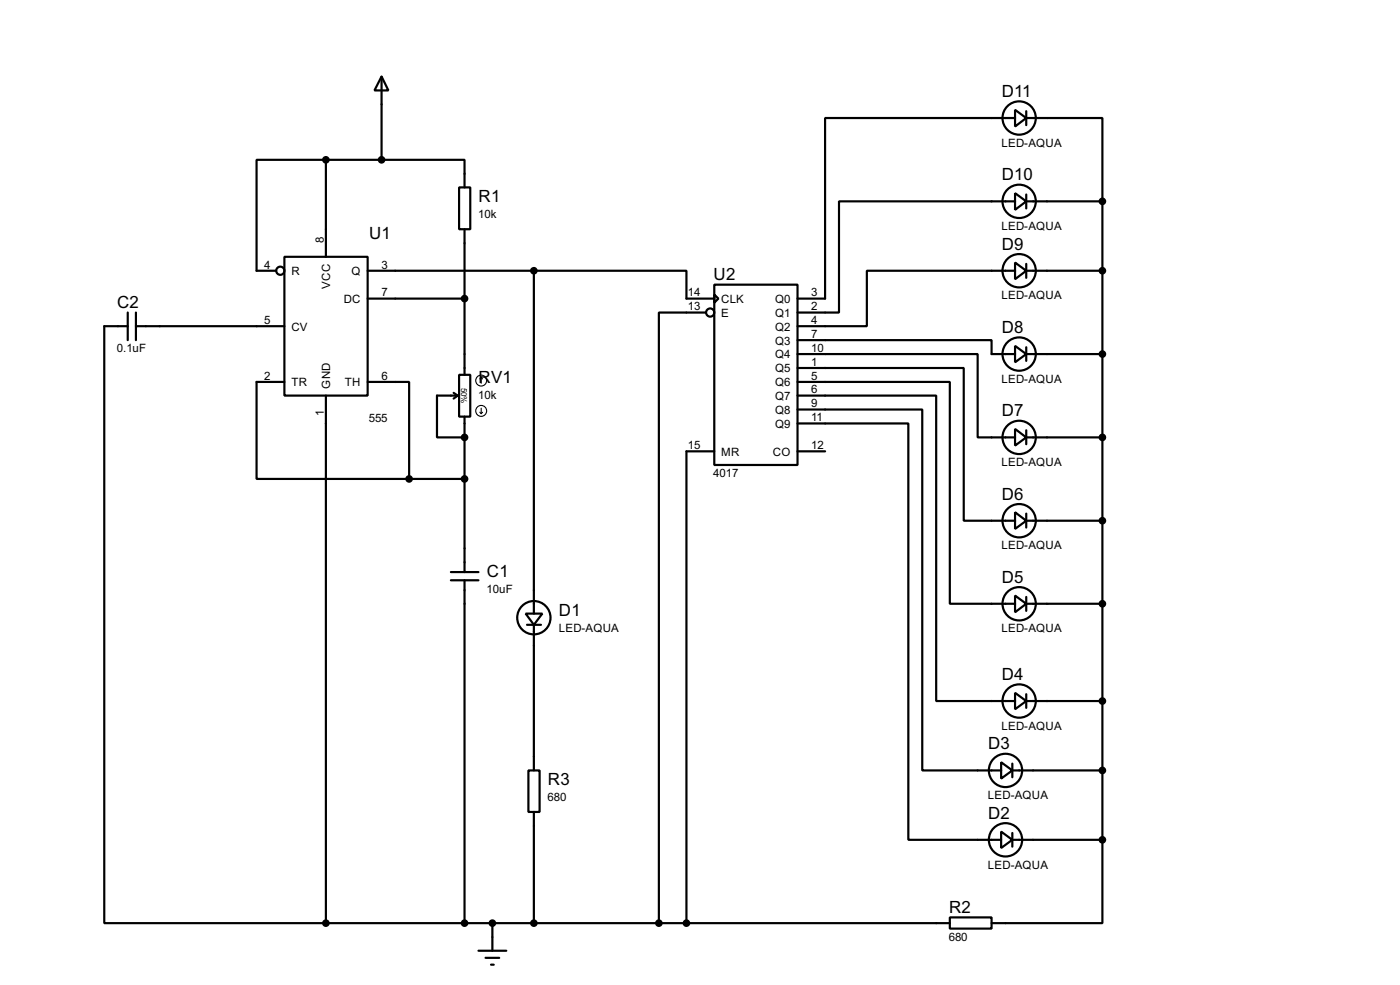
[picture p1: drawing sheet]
<svg xmlns="http://www.w3.org/2000/svg" width="256mm" height="180mm" viewBox="0 0 256 180" stroke-linecap="round" stroke-linejoin="round" font-family="sans-serif">
<g fill="none" stroke="#000" stroke-width=".4">
<path d="M69.9 14l1.3 2.6h-2.6zM69.9 14v15.3M59.7 29.3h-12.7v20.3h3.6M59.7 29.3v17.7M59.7 29.3h10.2M69.9 29.3h15.2v5M84.1 34.3h2.1v7.7h-2.1zM186 35.4l2 1.5-2 1.5zM186 20.1l2 1.5-2 1.6zM186 36.9h-32.3v20.3h-7.6M186 21.6h-34.8v33.1h-5.1M188 21.6h14v15.3"/>
<path d="M188 36.9h14M188 20.4v2.5M188 35.6v2.6M202 36.9v116.8M23.4 59.7h-4.3v109.3h40.6M23.4 57.2v5.1M24.9 59.7h27.2M24.9 57.2v5.1M52.1 47h15.3v25.4h-15.3zM67.4 49.6h30.4M67.4 54.7h17.7M85.1 42v26.6"/>
<path d="M97.8 49.6h28v5.1h5.1M97.8 49.6v62.7M129.3 57.2h-8.6v111.8M130.9 52.1h15.2v33h-15.2zM130.9 53.9l.7 .8-.7 .7zM186 48.1l2 1.5-2 1.5zM186 49.6h-27.2v10.1h-12.7M188 49.6h14M188 48.3v2.6M52.1 69.9h-5.1v17.8h28M59.7 72.4v96.6M67.4 69.9h7.6v17.8"/>
<path d="M83.1 71.9l.8 .5M83.9 72.4h-3.8v7.7h5M83.9 72.4l-.8 .6M84.1 68.6h2.1v7.7h-2.1zM85.1 76.3v28.4M146.1 77.5h20.3v76.2h17M146.1 75h22.9v66h14.4M146.1 72.4h25.4v55.9h14.5M146.1 69.9h27.9v40.6h12M146.1 67.4h30.5v27.9h9.4M146.1 64.8h33v15.3h6.9M146.1 62.3h35.6v2.5h4.3"/>
<path d="M186 78.5l2 1.6-2 1.5zM186 63.3l2 1.5-2 1.5zM188 64.8h14M188 63.6v2.5M188 78.8v2.5M75 87.7h10.1M130.9 82.6h-5.1v86.4M146.1 82.6h5.1M186 93.8l2 1.5-2 1.5zM188 80.1h14M188 95.3h14M188 94v2.6"/>
<path d="M82.6 104.7h5.1M82.6 106.2h5.1M85.1 106.2v62.8M96.3 112.3h3.1l-1.6 2.1zM96.6 114.4h2.5M97.8 114.4v26.6M186 109l2 1.5-2 1.6zM188 110.5h14M188 109.3v2.5M183.4 139.5l2.1 1.5-2.1 1.5zM185.5 139.8v2.5M186 126.8l2 1.5-2 1.5z"/>
<path d="M188 128.3h14M188 127.1v2.5M96.8 141h2.1v7.6h-2.1zM97.8 148.6v20.4M183.4 152.2l2.1 1.5-2.1 1.5zM185.5 141h16.5M185.5 153.7h16.5M185.5 152.5v2.5M202 153.7v15.3h-20.3M59.7 169h114.3M87.7 174h5.1M89 175.3h2.5"/>
<path d="M90 176.6h.5M90.2 169v5M174 167.9h7.7v2.1h-7.7z"/>
<circle cx="186.7" cy="36.9" r="3.1"/>
<circle cx="186.7" cy="21.6" r="3.1"/>
<circle cx="51.3" cy="49.6" r=".75"/>
<circle cx="130.1" cy="57.2" r=".75"/>
<circle cx="186.7" cy="49.6" r="3.1"/>
<circle cx="186.7" cy="64.8" r="3.1"/>
<circle cx="186.7" cy="80.1" r="3.1"/>
<circle cx="186.7" cy="95.3" r="3.1"/>
<circle cx="97.8" cy="113.1" r="3.1"/>
<circle cx="186.7" cy="110.5" r="3.1"/>
<circle cx="186.7" cy="128.3" r="3.1"/>
<circle cx="184.2" cy="153.7" r="3.1"/>
<circle cx="184.2" cy="141" r="3.1"/>
</g>
<circle cx="85.1" cy="80.1" r=".2" fill="#000"/>
<g fill="#000" stroke="#000" stroke-width=".4">
<circle cx="59.7" cy="29.3" r=".5"/>
<circle cx="69.9" cy="29.3" r=".5"/>
<circle cx="201.9" cy="36.9" r=".5"/>
<circle cx="85.1" cy="54.7" r=".5"/>
<circle cx="97.8" cy="49.6" r=".5"/>
<circle cx="201.9" cy="49.6" r=".5"/>
<circle cx="201.9" cy="64.8" r=".5"/>
<circle cx="74.9" cy="87.7" r=".5"/>
<circle cx="85.1" cy="80.1" r=".5"/>
<circle cx="85.1" cy="87.7" r=".5"/>
<circle cx="201.9" cy="95.3" r=".5"/>
<circle cx="201.9" cy="80.1" r=".5"/>
<circle cx="201.9" cy="110.5" r=".5"/>
<circle cx="201.9" cy="128.3" r=".5"/>
<circle cx="201.9" cy="141" r=".5"/>
<circle cx="201.9" cy="153.7" r=".5"/>
<circle cx="59.7" cy="169" r=".5"/>
<circle cx="85.1" cy="169" r=".5"/>
<circle cx="90.2" cy="169" r=".5"/>
<circle cx="97.8" cy="169" r=".5"/>
<circle cx="120.7" cy="169" r=".5"/>
<circle cx="125.7" cy="169" r=".5"/>
</g>
<g fill="none" stroke="#000" stroke-width=".2">
<path d="M87.9 75.5l.3 .2M88.2 69.1v1.1M88.2 74.7v1M88.2 69.1l.2 .3M88.2 69.1l-.3 .3M88.4 75.5l-.2 .2"/>
<circle cx="88.1" cy="69.7" r="1"/>
<circle cx="88.1" cy="75.2" r="1"/>
</g>
<g font-size="3.5">
<text x="183.5" y="17.8">D11</text>
<text x="183.5" y="33">D10</text>
<text x="87.7" y="37">R1</text>
<text x="67.6" y="43.7">U1</text>
<text x="183.5" y="45.7">D9</text>
<text x="130.7" y="51.3">U2</text>
<text x="21.5" y="56.4">C2</text>
<text x="183.5" y="61">D8</text>
<text x="87.7" y="70.1">RV1</text>
<text x="183.5" y="76.2">D7</text>
<text x="183.5" y="91.5">D6</text>
<text x="89.2" y="105.6">C1</text>
<text x="183.5" y="106.7">D5</text>
<text x="102.4" y="112.7">D1</text>
<text x="183.5" y="124.5">D4</text>
<text x="181" y="137.2">D3</text>
<text x="100.4" y="143.7">R3</text>
<text x="181" y="149.9">D2</text>
<text x="173.9" y="167.1">R2</text>
</g>
<g font-size="2.4">
<text x="183.5" y="26.8">LED-AQUA</text>
<text x="87.6" y="40">10k</text>
<text x="59.3" y="44.5" transform="rotate(-90 59.3 44.5)">8</text>
<text x="183.5" y="42.1">LED-AQUA</text>
<text x="48.4" y="49.2">4</text>
<text x="53.4" y="50.4">R</text>
<text x="60.5" y="52.8" transform="rotate(-90 60.5 52.8)">VCC</text>
<text x="64.4" y="50.4">Q</text>
<text x="69.9" y="49.2">3</text>
<text x="48.4" y="59.3">5</text>
<text x="63" y="55.4">DC</text>
<text x="69.9" y="54.3">7</text>
<text x="126" y="54.3">14</text>
<text x="126" y="56.8">13</text>
<text x="132.1" y="55.4">CLK</text>
<text x="132.1" y="58">E</text>
<text x="142" y="55.4">Q0</text>
<text x="142" y="58">Q1</text>
<text x="148.6" y="54.3">3</text>
<text x="148.6" y="56.8">2</text>
<text x="148.6" y="59.3">4</text>
<text x="183.5" y="54.8">LED-AQUA</text>
<text x="21.4" y="64.5">0.1uF</text>
<text x="53.4" y="60.5">CV</text>
<text x="142" y="60.5">Q2</text>
<text x="142" y="63.1">Q3</text>
<text x="142" y="65.6">Q4</text>
<text x="148.6" y="61.9">7</text>
<text x="148.6" y="64.4">10</text>
<text x="48.4" y="69.5">2</text>
<text x="53.4" y="70.7">TR</text>
<text x="60.5" y="71.1" transform="rotate(-90 60.5 71.1)">GND</text>
<text x="63.2" y="70.7">TH</text>
<text x="69.9" y="69.5">6</text>
<text x="142" y="68.1">Q5</text>
<text x="142" y="70.7">Q6</text>
<text x="148.6" y="67">1</text>
<text x="148.6" y="69.5">5</text>
<text x="148.6" y="72">6</text>
<text x="183.5" y="70.1">LED-AQUA</text>
<text x="59.3" y="76.1" transform="rotate(-90 59.3 76.1)">1</text>
<text x="67.6" y="77.2">555</text>
<text x="87.6" y="73">10k</text>
<text x="142" y="73.2">Q7</text>
<text x="142" y="75.8">Q8</text>
<text x="148.6" y="74.6">9</text>
<text x="148.6" y="77.1">11</text>
<text x="126" y="82.2">15</text>
<text x="132.1" y="83.4">MR</text>
<text x="141.6" y="83.4">CO</text>
<text x="142" y="78.3">Q9</text>
<text x="148.6" y="82.2">12</text>
<text x="130.7" y="87.3">4017</text>
<text x="183.5" y="85.3">LED-AQUA</text>
<text x="183.5" y="100.6">LED-AQUA</text>
<text x="89.2" y="108.5">10uF</text>
<text x="102.4" y="115.6">LED-AQUA</text>
<text x="183.5" y="115.8">LED-AQUA</text>
<text x="183.5" y="133.6">LED-AQUA</text>
<text x="100.3" y="146.6">680</text>
<text x="181" y="146.3">LED-AQUA</text>
<text x="181" y="159">LED-AQUA</text>
<text x="173.8" y="172.2">680</text>
</g>
<text font-size="1.7" x="84.5" y="71" transform="rotate(90 84.5 71)">50%</text>
</svg>
